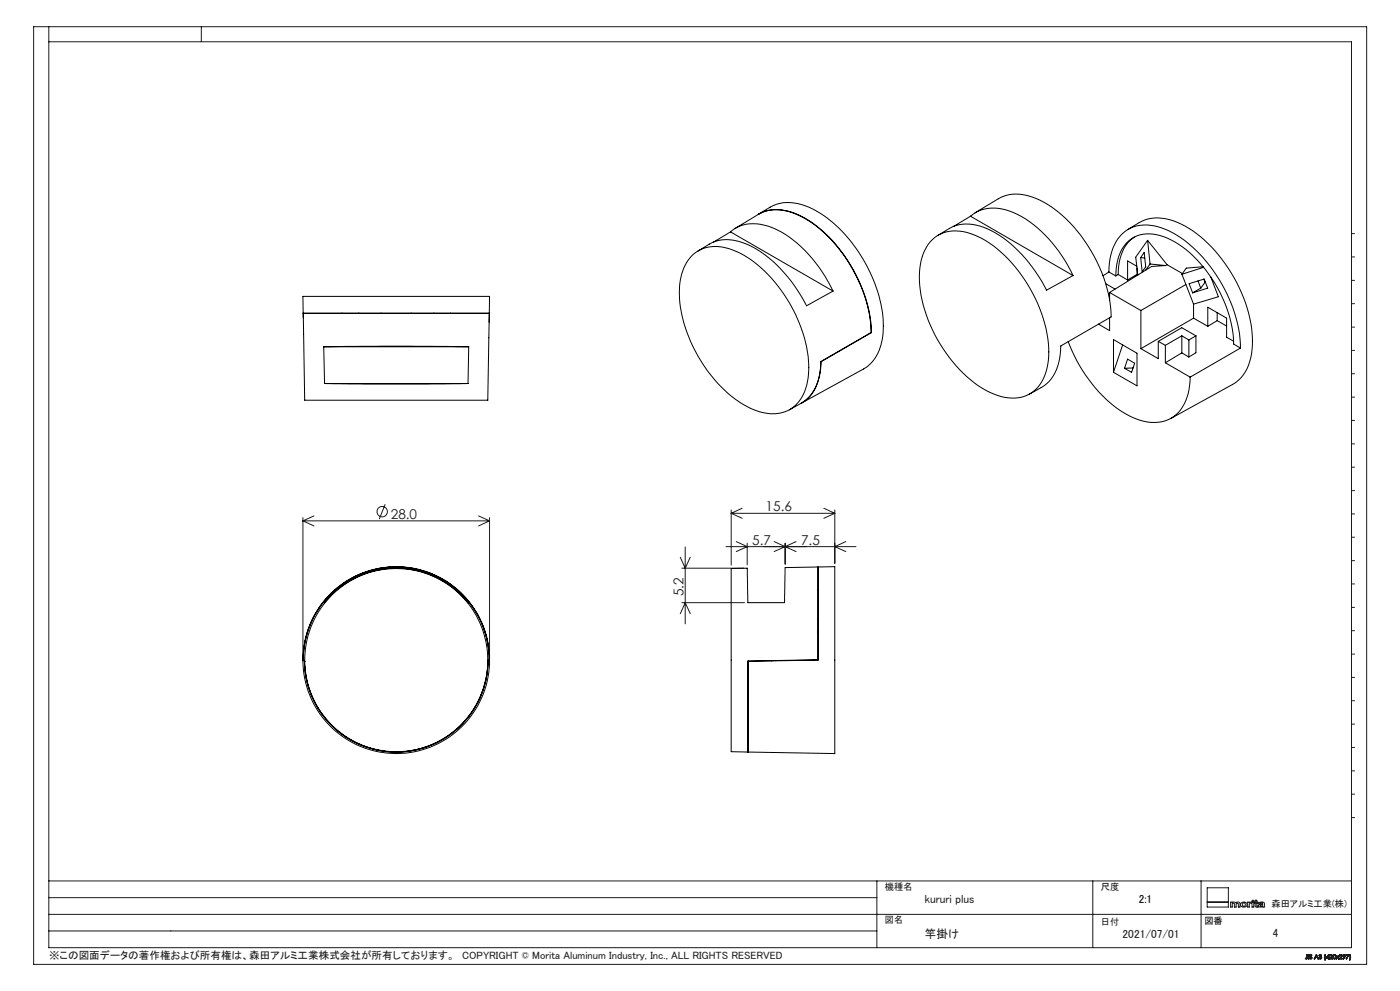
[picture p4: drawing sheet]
<svg xmlns="http://www.w3.org/2000/svg" width="420mm" height="297mm" viewBox="0 0 420 297" stroke-linecap="round" stroke-linejoin="round" font-family="sans-serif">
<g fill="none" stroke="#191924" stroke-width=".3">
<path d="M10.1 8h399.9v281h-399.9zM14.6 8v276h390.8v-271.5h-390.8M60.4 8v4.5M405.4 70h1M405.4 77h1M405.4 84h1M405.4 91h1M405.4 98h1M405.4 105h1M405.4 112h1M405.4 119h1M405.4 126h1"/>
<path d="M405.4 133h1M90.9 155.1v41.7M90.9 156.1h56M90.9 156.1l3.3 1.5M94.2 154.6l-3.3 1.5M115.5 151.1l-1.7 4.5M143.6 154.6l3.3 1.5M146.9 155.1v41.7M146.9 156.1l-3.3 1.5M219.4 152.8v16.6M219.4 153.8h31M219.4 153.8l3.2 1.5"/>
<path d="M222.6 152.3l-3.2 1.5M247.2 152.3l3.2 1.5M250.4 152.8v16M250.4 153.8l-3.2 1.5M405.4 140h1M405.4 147h1M405.4 154h1M204.1 167l1.5 3.3 1.5-3.3M204.6 170.3h18.6M205.6 163.9v23.1M217.8 163.8h39M220.9 162.3l3.3 1.5-3.3 1.5"/>
<path d="M224.2 162.8v6.5M232.2 162.3l3.3 1.5M235.5 162.8v6.3M235.5 163.8l3.3 1.5M235.5 163.8l-3.3 1.5M238.8 162.3l-3.3 1.5M253.8 162.3l-3.4 1.5 3.4 1.5M405.4 161h1M405.4 168h1M405.4 175h1M204.1 183.9l1.5-3.3 1.5 3.3M204.6 180.6h18.7"/>
<path d="M405.4 182h1M405.4 189h1M405.4 196h1M405.4 203h1M405.4 210h1M405.4 217h1M405.4 224h1M405.4 231h1M405.4 238h1M405.4 245h1M14.6 279h248.5M14.6 274h390.8"/>
<path d="M14.6 269h248.5M14.6 264h390.8M263.1 264v20M327.8 264v20M360.3 264v20M362.2 270.4h6.3M362.2 266.1h6.3v5.7h-6.3zM369.2 270.4h.5v.1a.73 .73 0 0 1 1 .1l.5-.3a.61 .61 0 0 1 .8 .5v1h-.5v-.9l-.3-.3-.4 .3v.9h-.5v-.9l-.3-.3-.3 .3v.9h-.5zM372.4 270.6a.94 .94 0 0 1 1.2-.3 .94 .94 0 0 1 .4 1.3 .96 .96 0 0 1-1.2 .2 .96 .96 0 0 1-.5-1.1zM374.3 270.4h.5v.1l.7-.2v.3l-.7 .3v.9h-.5zM375.6 270.4h.5v1.4h-.5zM376.6 269.8h.4v.6h.4v.2h-.4v.9l.4 .1v.3l-.8-.3v-1h-.3v-.2h.3z"/>
<path d="M377.8 270.5l.7-.2a.62 .62 0 0 1 .8 .6l.1 .9h-.8a.68 .68 0 0 1-.7 .1 .68 .68 0 0 1-.4-.7l1.1-.3a.29 .29 0 0 0-.2-.4 .29 .29 0 0 0-.3 .3h-.5zM378 271.3l.8-.2v.3l-.3 .2-.5-.1zM391.7 287.2l-.1 .1M392.1 286.9l-.2 .4-.2-.1M392.1 286.9l-.1 .4-.3-.1M392.1 286.9v-.8l.1 .8M392.2 286.9v.4h-.6M392.2 286.9l-.2 .5-.4-.1M392.5 286.1l.2 1.3zM392.9 287.1h-.1M393.5 286.4l-.4-.1 .5 .9-.4 .2-.4-.3M393.5 286.4l-.4-.2 .1 .4a.41 .41 0 0 1 .3 .6 .41 .41 0 0 1-.7-.1"/>
<path d="M393.6 286.3l-.5-.2-.2 .2 .6 .8-.4 .2-.2-.2M393.6 286.3l-.6-.1-.1 .3 .6 .6-.3 .2-.3-.2M393.6 286.3l-.1 .1M394.9 286.1l.6 1.3-.3-.5h-.6l-.3 .5zM394.9 286.4l.2 .4h-.4zM395.6 287h.2M395.7 286.4l.5-.3 .3 .8-.4 .5-.4-.1-.1-.3M395.7 286.4l.3-.3a.32 .32 0 0 1 .4 .1 .32 .32 0 0 1-.1 .5 .42 .42 0 0 1 0 .7 .42 .42 0 0 1-.7-.4M395.7 286.4h.1M395.8 286.4l.3-.2 .2 .1-.3 .3M395.8 286.4l.2-.2 .3 .1-.3 .3M396 286.7l.3 .1v.4l-.3 .1-.2-.3"/>
<path d="M396 286.7h.1a.3 .3 0 0 1 .3 .4 .3 .3 0 0 1-.3 .2 .3 .3 0 0 1-.3-.3M396 286.6v.1M397.5 287.7h.1M397.5 286.1l-.2 .6 .2 1M397.5 286.1h.2M397.7 286.1l-.2 .7 .1 .9M397.7 286.1l-.2 .6 .1 1M398.5 286.4v.5h-.4zM398.6 286.1h.1M398.6 286.1l.1 1-.2 .3v-.3h-.7zM398.9 286.5l.2-.4a.43 .43 0 0 1 .6 .2 .43 .43 0 0 1-.2 .6M398.9 286.5a.42 .42 0 0 1 .6-.3 .42 .42 0 0 1 0 .7"/>
<path d="M398.9 286.5h.1M399 286.5a.28 .28 0 0 1 .3-.3 .28 .28 0 0 1 .2 .5l-.2 .1M399 286.5a.3 .3 0 0 1 .4-.3 .3 .3 0 0 1 .1 .5l-.2 .1M399.3 286.8l-.4 .6h.8l-.6-.1 .4-.4M400 286.2h.6v1.1a.61 .61 0 0 1-.8-.3 .61 .61 0 0 1 .2-.8zM401.8 286.5l.2-.4a.43 .43 0 0 1 .6 .2 .43 .43 0 0 1-.2 .6M401.8 286.5a.43 .43 0 0 1 .6-.4 .43 .43 0 0 1 0 .8M401.8 286.5h.1M401.9 286.5l.2-.3a.31 .31 0 0 1 .4 .2 .31 .31 0 0 1-.3 .4M401.9 286.5a.29 .29 0 0 1 .4-.3 .29 .29 0 0 1 .1 .5l-.2 .1M402.2 286.8l-.5 .6M402.4 286.9l-.4 .4 .6 .1h-1.1l-.3-.4-.4 .4 .4-.5-.4-.4 .4 .3 .5-.3-.4 .4 .4 .5"/>
<path d="M403 286.3h.4v.4h-.4zM403.3 286.8l-.5-.1a.42 .42 0 0 1 .2-.6 .42 .42 0 0 1 .6 .2 .42 .42 0 0 1-.1 .5M403.3 286.8a.39 .39 0 0 1-.4-.5 .39 .39 0 0 1 .6-.2 .39 .39 0 0 1 0 .6v.1M403.3 286.8l-.3 .6 .5-.6M403.9 286.1h.8l-.7 1.3 .5-1.2zM404.8 287.7h.2M404.9 286.1l.1 1.1-.2 .5M404.9 286.1l.1 1-.2 .6M404.9 286.1h.1M405 286.1l.2 1-.2 .6"/>
<circle cx="114.7" cy="153.3" r="1.55"/>
<circle cx="373.1" cy="271.1" r=".48"/>
<circle cx="375.9" cy="270" r=".25"/>
<circle cx="400.3" cy="286.8" r=".46"/>
</g>
<g fill="none" stroke="#000" stroke-width=".3">
<path d="M207.7 76.5a11.1 11.1 0 0 1 11.9-1.6 36.2 36.2 0 0 1 17.4 16.1 37.6 37.6 0 0 1 5.5 22.1 11.5 11.5 0 0 1-7.6 10.5 16.2 16.2 0 0 1-13.5-3.4 43.4 43.4 0 0 1-17.6-32.5 15.5 15.5 0 0 1 3.9-11.2zM209.3 75.3l3.5-2.1a12.3 12.3 0 0 1 11.6 .1 40.3 40.3 0 0 1 17.6 18.3l7.9-4.4M219.1 69.5a11.6 11.6 0 0 1 12.4-1.3 37.2 37.2 0 0 1 17.8 17.9l.6 1.1M219.1 69.5l-5 3.1M219.1 69.5l30.8 17.7M220.5 68.5l7-4.2a12.8 12.8 0 0 1 12.3 .3 40.6 40.6 0 0 1 18 20.2 36.9 36.9 0 0 1 3.5 14.9M227.5 64.2a12.9 12.9 0 0 1 12.4 .4 41.3 41.3 0 0 1 19 22.6 35.3 35.3 0 0 1 2.5 12.5M227.5 64.2l3.5-2.1a13.2 13.2 0 0 1 12.6 .4 42 42 0 0 1 18.9 22.7 29.1 29.1 0 0 1 1.5 19.1 11 11 0 0 1-5 6.3l-18.6 10.2M279.1 72.4a11.1 11.1 0 0 1 13.2-2 37.3 37.3 0 0 1 17.6 17.7 35.2 35.2 0 0 1 4.4 21.2 11.2 11.2 0 0 1-7.8 9.7 16.8 16.8 0 0 1-13-3.4 43.2 43.2 0 0 1-17.7-32.6 16 16 0 0 1 3.3-10.6zM281.3 70.6l3.5-2.1a12.3 12.3 0 0 1 11.5 .1 39.9 39.9 0 0 1 17.7 18.4l7.9-4.4M291.1 64.8a11.5 11.5 0 0 1 12-1.4 36.4 36.4 0 0 1 18.1 17.7l.7 1.5M291.1 64.8l-5.1 3.1"/>
<path d="M291.1 64.8l30.8 17.8M292.5 63.8l7-4.2a12.9 12.9 0 0 1 12.4 .3 41.3 41.3 0 0 1 18.7 21.9 37.6 37.6 0 0 1 2.7 13.2l-15.1 8.7a14.2 14.2 0 0 1-4.8 11.8l-4.6 2.6M338.3 68.8l3.5-2.1a12.4 12.4 0 0 1 11.5 0 38.9 38.9 0 0 1 17.8 18.1 34.7 34.7 0 0 1 4.1 22.5 11.6 11.6 0 0 1-5.4 7.9l-18.6 10.2M340.3 71a12.9 12.9 0 0 0-4.8 11.3M341.1 79.8l-2.8-1.6v5.7M342.2 77.2l1.2 .1M343.3 75.7l.4 4.3-1 1.5-.5-4.3zM344.3 72l5.8 7.3M344.3 72l-3.6 5.1 .6 5.3M344.3 72l.7 7.1M345 79.1l4.7 .5M345 79.1l-1.3 1.9"/>
<path d="M349.7 79.6l-4.2 .3-12.6 7.8M350.1 79.3l4.6 2.7M350.1 79.3l-.4 .3M360.9 79.9l-5 .5-1.3 1.8M90.9 93.8v-5h56l-.1 7.8M90.9 93.8h55.9M90.9 93.8l.1 1.5M91 93.9h55.8l-.5 26h-54.9zM102.6 93.8l.1 .1M107.6 93.8l.1 .1M114.4 93.8l-.1 .1M123.4 93.8v.1"/>
<path d="M130.2 93.8l-.1 .1M135.1 93.8l-.1 .1M261.3 99.7h.1M261.3 99.7l-15.1 8.7M261.4 99.7l-15.1 8.7M331.7 85l2.8 1.6M332.7 81.5a14.3 14.3 0 0 1 5.5-12.6 12.8 12.8 0 0 1 12.5 .3 41.3 41.3 0 0 1 18.7 21.9 37 37 0 0 1 2.7 13.2M332.7 81.5l-1.8 1.2M332.7 81.5l2.1 1.2M332.9 95.2v3.9l-3.3-1.9M332.9 87.7v2.3M332.9 87.7l9.4 5.4"/>
<path d="M332.9 87.8l-.4 .2M334.8 82.7a12.7 12.7 0 0 1 4.7-11.2 11.6 11.6 0 0 1 11.8 .4 38.1 38.1 0 0 1 17.1 21.5l1.4 5.7 .3 4 2 1.2M335.5 82.3l-.7 .4M335.5 82.3l2.8 1.6M341.1 80.3v1.9M341.1 82.2l-2.8 1.7M341.1 82.2l.2 .2M342.3 93.1v11.4M354.6 82.2l3.5 9M355.8 85.3l-13.5 7.8M356.7 85l4.5-1.4 1.1 2.8-4.5 1.4zM358.1 95.4l-15.8 9.1"/>
<path d="M358.1 95.4l4.2 2.4M358.1 91.2v4.2M359.4 84.2l.8 2.2M360.2 86.4l-2.4 1.4M361.1 80.1l-6.5 2.1M361.1 83.6l.4 1M361.5 84.6l-1.3 1.8M361.6 84.6h-.1M362.3 97.8v-5.7l5.7 3.3v5.7l2.1 1.2M363.2 83l2.3 5.9-7.4 2.3M365.2 96.1l-2.9 1.7M365.2 96.1l2.8 1.6"/>
<path d="M365.2 93.7v2.4M97.1 103.9l17.3-.2 26.2 .2M97.1 103.9l.3 11M97.1 103.9h43.5M97.4 114.9l12.2 .2 30.8-.2M97.4 114.9h43M140.6 103.9l-.2 11M246.2 108.4a14.7 14.7 0 0 1-4.7 11.7l-1.2 .8M246.2 108.4h.1M246.3 108.4a14.7 14.7 0 0 1-4.7 11.6l-1.2 .8M320.5 102.4a43.1 43.1 0 0 0 17.1 21.6 13.9 13.9 0 0 0 13.7 1.4 13.1 13.1 0 0 0 5.7-11.1v-1.3M334 101.8l7.1 4.1v9.7l-7.1-4z"/>
<path d="M336.8 103.4l-2.8 8.2M338.3 107.6l2.1 1.3-.9 2.7-2.1-1.2zM339.9 110.3l-2.5 .1M347.5 102.3v5.2l-5.2-3M347.5 102.3l2.1 1.2M349.6 103.5v5.2M349.6 108.7l7.4 4.3M354.5 105.8l-4.9 2.9M354.5 105.8l2.2 1.2M354.5 100.6l2.2 1.3M354.5 100.6l-4.9 2.9M354.5 100.6v5.2"/>
<path d="M356.7 101.9v5.1M358.8 100.6v5.1l-2.1 1.3M358.8 100.6l-4.3-2.4-7 4.1M358.8 100.6l-2.1 1.3M372.1 104.3l-15.1 8.7M240.3 120.9l-3.5 1.9M99.7 177.8a27.8 27.8 0 0 1 40.9 2.8h-.1a27.7 27.7 0 0 0-43.1 0h-.3zM245.5 176.8h-.1M90.9 197.8a27.9 27.9 0 0 1 28-27.9 27.9 27.9 0 0 1 27.9 27.9M90.9 197.8l.4 .4M90.9 197.8h.2M91.3 198.2a27.5 27.5 0 0 0 27.6 27.2 27.5 27.5 0 0 0 27.5-27.2"/>
<path d="M91.3 198.2h.1M91.3 198.1l-.3-.4a27.9 27.9 0 0 1 27.9-27.8 27.9 27.9 0 0 1 27.9 27.8l-.4 .4M146.4 198.2h.1M146.7 197.8h.1M146.8 197.8l-.4 .4M224.4 198.1l21-.4v-27.8l-9.9 .2-.2 10.5h-10.9l-.2-10.3-4.8 .1v54.9l5 .1M224.4 198.2l21.1-.4v-27.9l4.9-.1v56l-26-.4M224.4 198.2v27.2M224.4 198.1v.1M231.5 198v.1M234.5 197.9v.1M245.4 189.3h.1"/>
<path d="M245.5 185.4l-.1 .1"/>
<circle cx="118.9" cy="197.8" r="28"/>
<circle cx="118.9" cy="197.8" r="27.5"/>
</g>
<g font-size="4.1" fill="#191924">
<text x="117.2" y="155.5">28.0</text>
<text x="229.7" y="153.2">15.6</text>
<text x="225.7" y="163.2">5.7</text>
<text x="240.3" y="163.2">7.5</text>
<text x="205" y="178.7" transform="rotate(-90 205 178.7)">5.2</text>
</g>
<g font-size="3.5" fill="#191924">
<text x="277.5" y="270.7">kururi plus</text>
<text x="277.5" y="281.3">竿掛け</text>
<text x="336.8" y="281.3">2021/07/01</text>
<text x="381.9" y="280.8">4</text>
</g>
<text font-size="3.5" x="341.6" y="270.7">2:1</text>
<text font-size="3.2" fill="#191924" x="14.7" y="287.5">※この図面データの著作権および所有権は、森田アルミ工業株式会社が所有しております。　COPYRIGHT © Morita Aluminum Industry, Inc., ALL RIGHTS RESERVED</text>
<g font-size="2.8" fill="#191924">
<text x="265.5" y="266.8">機種名</text>
<text x="330.3" y="266.6">尺度</text>
<text x="381.4" y="271.7">森田アルミ工業(株)</text>
<text x="265.5" y="276.8">図名</text>
<text x="330.3" y="277.3">日付</text>
</g>
<text font-size="2.8" x="361.3" y="276.9">図番</text>
</svg>
